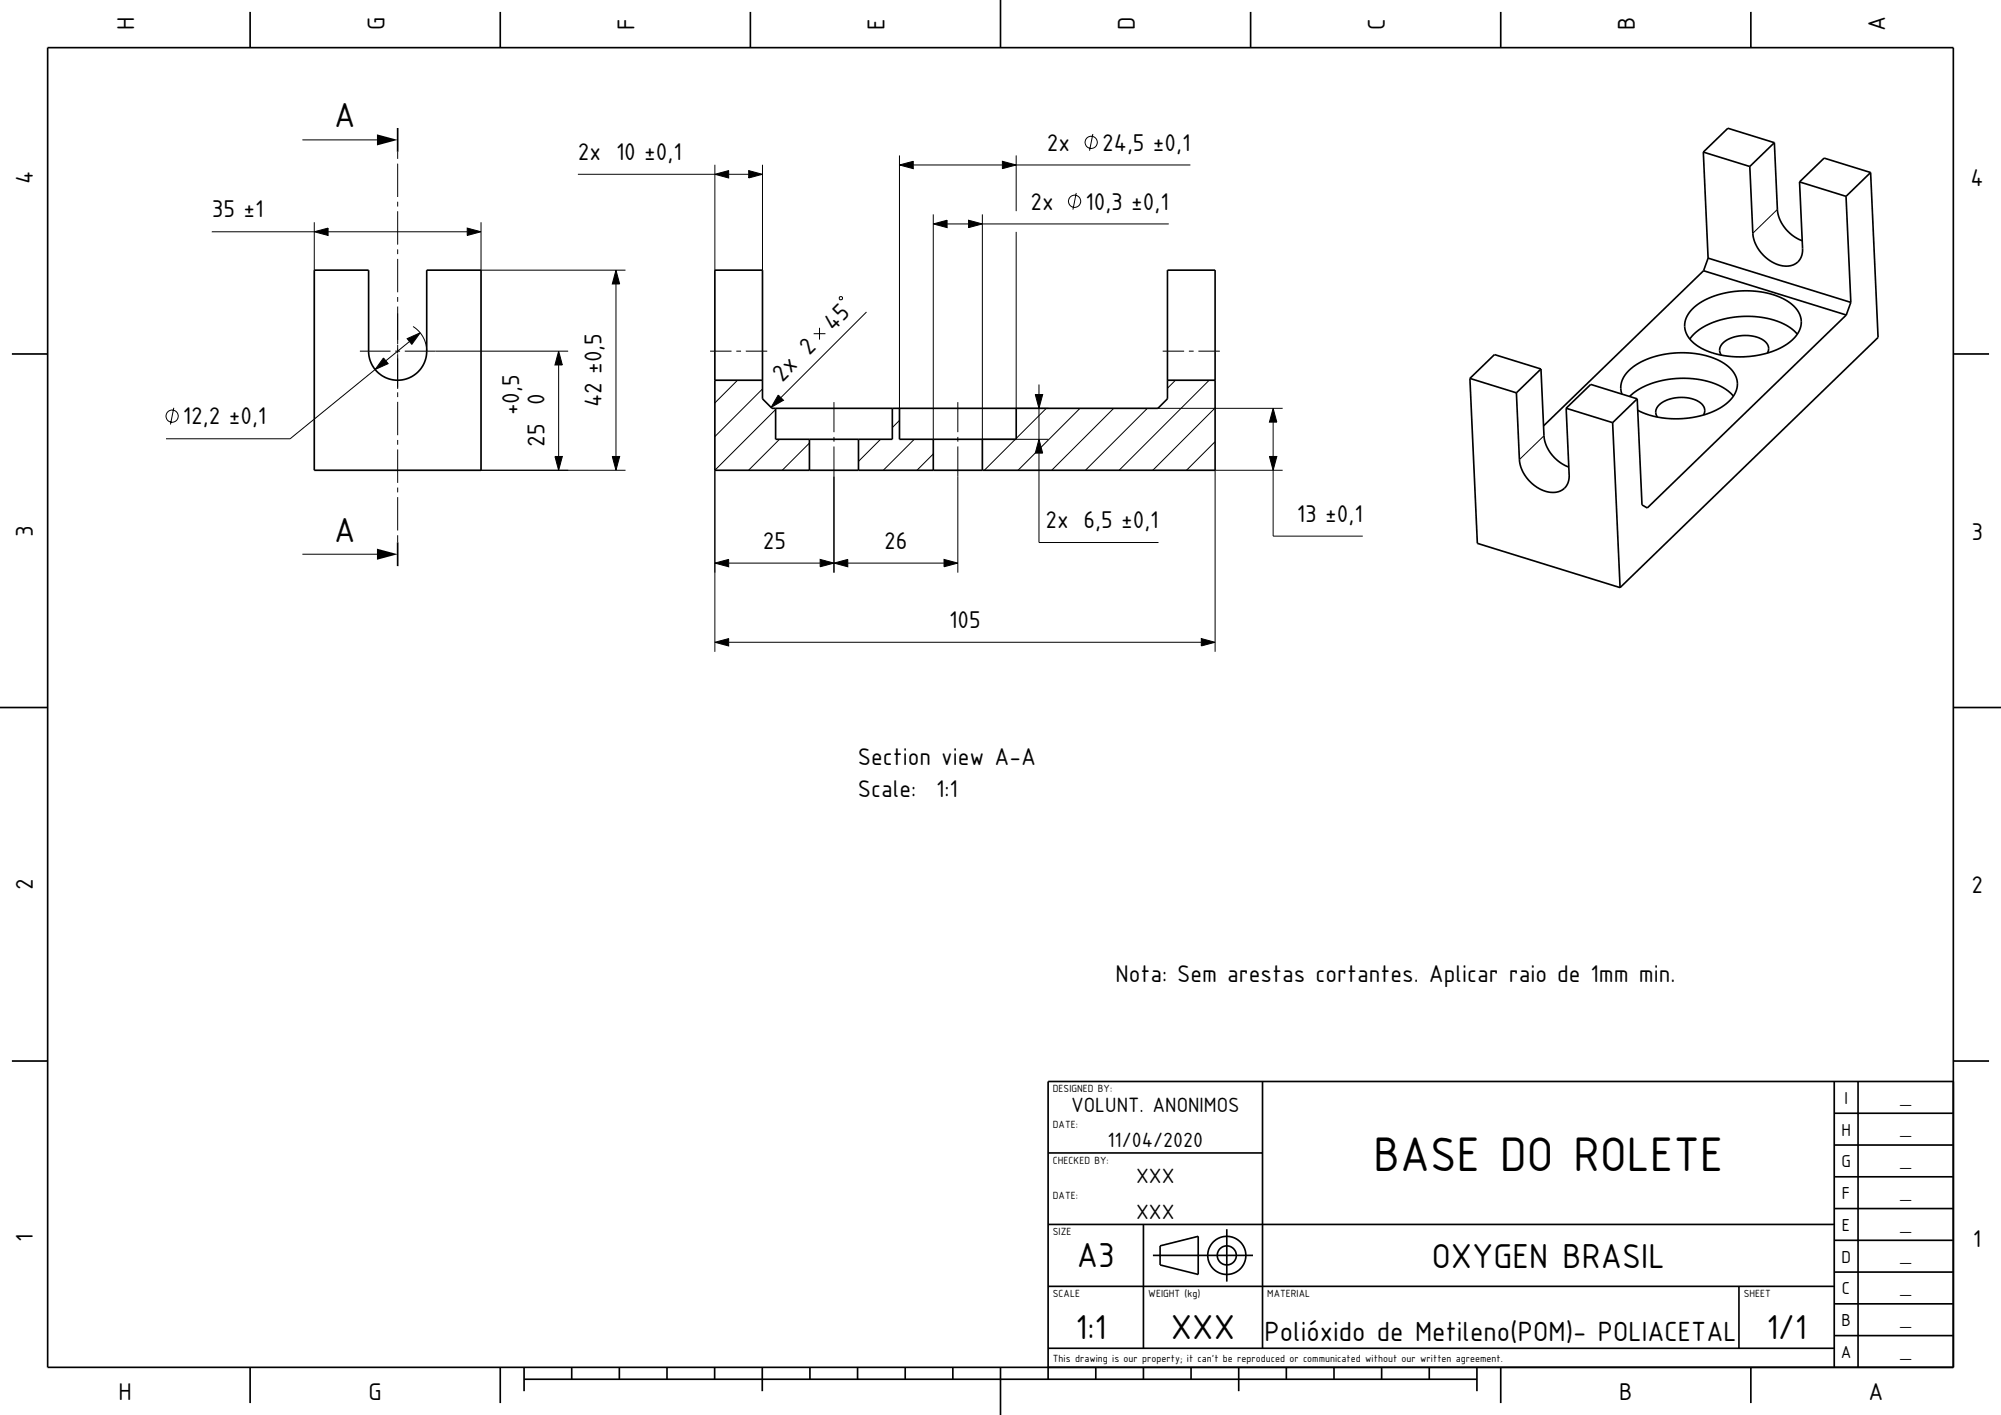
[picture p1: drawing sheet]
<svg xmlns="http://www.w3.org/2000/svg" width="420mm" height="297mm" viewBox="0 0 420 297" stroke-linecap="round" stroke-linejoin="round" font-family="sans-serif">
<g fill="none" stroke="#000" stroke-width=".21">
<path d="M63.5 29.4h15.6M83.5 31.9v1.4M83.5 34.3v7M121.3 36.6h28.7M150 36.6l2.9-.8v1.6zM150 34.6v22.1M152.9 36.6h4.2M157.1 35.8l2.9 .8-2.9 .8zM160 34.6v22.1M188.8 34.6l2.9-.7v1.5zM188.8 32.6v53.1M191.7 34.6h18.7"/>
<path d="M210.4 33.9l2.9 .7-2.9 .8zM213.3 32.6v11.7M213.3 34.6h36.6M229.4 28.1l-.7 3.5M44.5 48.6h21.5M66 48.6l2.9-.7v1.5zM66 46.6v10.1M68.9 48.6h29.2M83.5 42.3v1M83.5 44.3v7M83.5 52.3v1M83.5 54.3v7"/>
<path d="M98.1 47.9l2.9 .7-2.9 .8zM101 46.6v10.1h30.3M129.3 56.7l.8 2.9h-1.6zM129.3 59.6v36.2M195.9 47l2.9-.8v1.6zM195.9 45v47.2M198.8 47h4.5M203.3 46.2l2.9 .8-2.9 .8zM206.2 45v47.2h13.9M206.2 47h39.1M213.3 48.7v37h6.8M225.9 40.5l-.7 3.5"/>
<path d="M373.1 44l-5.2 5M75.5 73.7h6.5M78.7 77.6l-17.8 14.5h-26.1M80.5 75.1l1 1.2-2.8 1.3zM83 73.7h1M83.5 62.3v1M83.5 64.3v7.9M83.5 72.3v1.9M83.5 74.3v7.3M85 73.7h34.3M85.5 71.1l2.7-1.2-1.8 2.4zM86 71.7l-5 4"/>
<path d="M86.7 68.5a6.1 6.1 0 0 1 2.9 5.2M117.3 73.7l.7 2.9h-1.5zM117.3 76.6v19.2M149 73.7h4.5M154.5 73.7h1M154.8 79.8l-4.8 4.8M156.5 73.7h4.5M170.8 70h2.5M172 68.8v2.5M176.2 62.4l.5-.1 .1 .5-.5 .1-.1-.1zM181.9 65.5l-18 18M244 73.7h4.5"/>
<path d="M246.7 79.8l-1.7 1.7M249.5 73.7h1M251.5 73.7h4.5M253.8 79.8l-18.9 18.9M36.5 85.6l-.7 3.5M83.5 82.3v1M83.5 84.3v7M83.5 92.3v1M83.5 94.3v7M101 98.7h30.3M116.5 95.8h1.5l-.7 2.9zM128.5 95.8h1.6l-.8 2.9z"/>
<path d="M160 81.6l-10 10M162.8 86l-12.8 12.7v38.1M163.4 82.9l1 1.1-2.5 1.5zM163.6 92.2l-6.5 6.5M169.9 93l-5.7 5.7M175 84.4v6.3M175 91.7v1M175 93.7v26.5M184.8 92.2l-4.6 4.6M188.8 88.2l-1.5 1.5M191.9 92.2l-6.5 6.5M195.9 95.3l-3.4 3.4"/>
<path d="M201 84.4v6.3M201 91.7v1M201 93.7v26.5M213.1 92.2l-6.5 6.5M217.3 82.8h1.6l-.8 2.9zM218.1 92.2l.8 2.9h-1.6zM218.1 95.1v18.8h25.1M218.1 80.7v2.1M218.1 85.7v6.5M219.6 85.7l-6.3 6.3M226.7 85.7l-13 13M233.8 85.7l-13 13"/>
<path d="M240.8 85.7l-13 13M243 85.7h26.2M255 92.7l-6 6M255 85.6l-13 13.1M266.4 95.8h1.6l-.8 2.9zM267.2 85.7l.8 2.9h-1.6zM267.2 98.7v13.8h18.8M267.2 88.6v7.2M269.2 98.7h-14.2v38.1M324.1 91.5l-5.2 5M63.5 116.3h15.6M83.5 102.3v1"/>
<path d="M83.5 104.3v7M83.5 112.3v1.5M150 118.2l2.9-.8v1.6zM152.9 118.2h19.2M172.1 117.4l2.9 .8-2.9 .8zM175 118.2l2.9-.8v1.6zM177.9 118.2h20.2M198.1 117.4l2.9 .8-2.9 .8zM150 134.8l2.9-.8v1.6zM152.9 134.8h99.2M252.1 134l2.9 .8-2.9 .8z"/>
<circle cx="229" cy="29.9" r="1.28"/>
<circle cx="225.6" cy="42.2" r="1.28"/>
<circle cx="36.1" cy="87.4" r="1.28"/>
</g>
<g fill="none" stroke="#000" stroke-width=".35">
<path d="M10 10h400v277h-400zM52.5 2.5v7.5M105 2.5v7.5M157.5 2.5v7.5M210 0v10M262.5 2.5v7.5M315 2.5v7.5M367.5 2.5v7.5M83.5 26.9v5M357.5 31.9l9.8 3M357.5 31.9l1 22.3M367.3 34.9l.6 14.1a7.7 7.7 0 0 0 7.6 6.8 3.2 3.2 0 0 0 2.9-3.6l-.7-14"/>
<path d="M372.4 29.9l.7 14.1a8 8 0 0 0 5.2 6.5M372.4 29.9l-9.7-3-5.2 5M372.4 29.9l-5.1 5M377.7 38.2l9.8 3M392.6 36.2l-9.7-3-5.2 5M392.6 36.2l1.6 34.6-54.2 52.5M392.6 36.2l-5.1 5M66 56.7h11.4v17a6.1 6.1 0 0 0 6.1 6.1 6.1 6.1 0 0 0 6.1-6.1v-17h11.4v42h-35zM150 56.7h10v27l2 2h81l2-2v-27h10v42h-105zM357.6 56.8l29.9 9.3M357.6 56.8l-33.6 32.6M358.5 54.2l30 9.3"/>
<path d="M358.5 54.2l-.9 2.6M387.5 41.2l1 22.3M2.5 74.3h7.5M150 79.8h10M245 79.8h10M308.5 79.4l9.8 3.1M308.5 79.4l1.6 34.6 29.9 9.3M323.4 77.4l.7 14.1a8 8 0 0 0 5.2 6.5M323.4 77.4l-9.7-3-5.2 5M323.4 77.4l-5.1 5.1M355.2 64.8l2.2-1.6 3.1-1.3 3.5-.7 3.3-.1 3.3 .4 2.8 .8 2.6 1.5 1 .9 .5 .8a4.7 4.7 0 0 1-1.7 6.2l-2.4 1.5-2.8 1-3.2 .6-3.4 .1-3.1-.4-2.8-.9-2.2-1.3-1.5-1.6a4.4 4.4 0 0 1 .8-5.9zM371 74.1a2.15 2.15 0 0 0-1.5-3.1 7.6 7.6 0 0 0-8.1 1.2 1.81 1.81 0 0 0-.1 2.3"/>
<path d="M377.2 70.1l-1.8-1.6-2.6-1.2-3.5-.7-3.7-.2-3.6 .5-3.1 1-2.4 1.4-.9 .8-.9 1.1M387.5 66.1l-41.7 40.5-1.2-.6-1-22.3M388.5 63.5l-1 2.6M410 74.3h7.5M162.8 85.7v6.5h24.5v-6.5M169.9 92.2v6.5M180.2 92.2v6.5M188.8 85.7v6.5h24.5v-6.5M195.9 92.2v6.5M206.2 92.2v6.5M318.3 82.5l.6 14a7.7 7.7 0 0 0 7.5 6.8 3.2 3.2 0 0 0 3-3.6l-.7-14M328.7 85.7l9.8 3"/>
<path d="M338.5 88.7l1.5 34.6M340.4 82.7v-.1a5.1 5.1 0 0 1 2.6-5.7l2.5-1.4 2.9-1 3-.4h3.2l3.1 .5 2.5 .8 2.2 1.3 1.4 1.4a4.6 4.6 0 0 1-1.3 6.5l-1.8 1.2-2.2 1-2.8 .7-2.4 .4h-2.7l-2.7-.4-2.2-.5-1.9-.9M343.6 83.7l-9.7-3-5.2 5M343.6 83.7l-5.1 5M357.6 87.1a2.09 2.09 0 0 0-1.3-3 7.7 7.7 0 0 0-8.3 1.1 1.81 1.81 0 0 0-.1 2.3M363.8 83.1l-1.8-1.6-2.7-1.2-2.9-.7-3.2-.2-3.2 .3-3.3 .8-2.6 1.1-2.1 1.6M83.5 113.8v5M0 148.5h10M410 148.5h10M2.5 222.7h7.5M265 227v56M385 233.7h25"/>
<path d="M385 227v60M390 227v60M410 222.7h7.5M410 227h-190v62.5M220 257h165M220 242h45M240 257v26M257.5 258v11M385 253.7h25M385 247h25M385 240.3h25M220 270h165"/>
<path d="M242 263.5h21M243.5 261.5l8-2v8l-8-2zM365 270v13M385 273.7h25M385 267h25M385 260.3h25M52.5 287v7.5M105 287v7.5M110 289.5h200M110 287v5M120 287v2.5M130 287v2.5"/>
<path d="M140 287v2.5M150 287v2.5M160 287v5M170 287v2.5M180 287v2.5M190 287v2.5M200 287v2.5M210 287v10M220 283h165M230 287v2.5M240 287v2.5M250 287v2.5"/>
<path d="M260 287v5M270 287v2.5M280 287v2.5M290 287v2.5M300 287v2.5M310 287v5M315 287v7.5M367.5 287v7.5M385 280.3h25"/>
<circle cx="257.5" cy="263.5" r="2"/>
<circle cx="257.5" cy="263.5" r="4"/>
</g>
<g fill="#000">
<path d="M79.1 28.2l4.4 1.2-4.4 1.1z" fill-rule="evenodd"/>
<path d="M150 36.6l2.9-.8v1.6z" fill-rule="evenodd"/>
<path d="M157.1 35.8l2.9 .8-2.9 .8z" fill-rule="evenodd"/>
<path d="M188.8 34.6l2.9-.7v1.5z" fill-rule="evenodd"/>
<path d="M210.4 33.9l2.9 .7-2.9 .8z" fill-rule="evenodd"/>
<path d="M66 48.6l2.9-.7v1.5z" fill-rule="evenodd"/>
<path d="M98.1 47.9l2.9 .7-2.9 .8z" fill-rule="evenodd"/>
<path d="M129.3 56.7l.8 2.9h-1.6z" fill-rule="evenodd"/>
<path d="M195.9 47l2.9-.8v1.6z" fill-rule="evenodd"/>
<path d="M203.3 46.2l2.9 .8-2.9 .8z" fill-rule="evenodd"/>
<path d="M80.5 75.1l1 1.2-2.8 1.3z" fill-rule="evenodd"/>
<path d="M85.5 71.1l2.7-1.2-1.8 2.4z" fill-rule="evenodd"/>
<path d="M117.3 73.7l.7 2.9h-1.5z" fill-rule="evenodd"/>
<path d="M116.5 95.8h1.5l-.7 2.9z" fill-rule="evenodd"/>
<path d="M128.5 95.8h1.6l-.8 2.9z" fill-rule="evenodd"/>
<path d="M163.4 82.9l1 1.1-2.5 1.5z" fill-rule="evenodd"/>
<path d="M217.3 82.8h1.6l-.8 2.9z" fill-rule="evenodd"/>
<path d="M218.1 92.2l.8 2.9h-1.6z" fill-rule="evenodd"/>
<path d="M266.4 95.8h1.6l-.8 2.9z" fill-rule="evenodd"/>
<path d="M267.2 85.7l.8 2.9h-1.6z" fill-rule="evenodd"/>
<path d="M79.1 115.2l4.4 1.1-4.4 1.2z" fill-rule="evenodd"/>
<path d="M150 118.2l2.9-.8v1.6z" fill-rule="evenodd"/>
<path d="M172.1 117.4l2.9 .8-2.9 .8z" fill-rule="evenodd"/>
<path d="M175 118.2l2.9-.8v1.6z" fill-rule="evenodd"/>
<path d="M198.1 117.4l2.9 .8-2.9 .8z" fill-rule="evenodd"/>
<path d="M150 134.8l2.9-.8v1.6z" fill-rule="evenodd"/>
<path d="M252.1 134l2.9 .8-2.9 .8z" fill-rule="evenodd"/>
</g>
<text font-size="9.8" x="288.3" y="245.8">BASE DO ROLETE</text>
<g font-size="7">
<text x="70.1" y="26.7">A</text>
<text x="70.1" y="113.7">A</text>
<text x="226" y="266">A3</text>
<text x="300.5" y="266.2">OXYGEN BRASIL</text>
<text x="225.8" y="281">1:1</text>
<text x="245.8" y="281">XXX</text>
<text x="370.8" y="281">1/1</text>
</g>
<text font-size="5.6" x="265.4" y="281.4">Polióxido de Metileno(POM)- POLIACETAL</text>
<g font-size="4.9">
<text x="28.2" y="6.4" transform="rotate(-90 28.2 6.4)">H</text>
<text x="80.7" y="6.4" transform="rotate(-90 80.7 6.4)">G</text>
<text x="133.2" y="6.2" transform="rotate(-90 133.2 6.2)">F</text>
<text x="185.7" y="6.2" transform="rotate(-90 185.7 6.2)">E</text>
<text x="238.2" y="6.4" transform="rotate(-90 238.2 6.4)">D</text>
<text x="290.7" y="6.2" transform="rotate(-90 290.7 6.2)">C</text>
<text x="343.2" y="6.4" transform="rotate(-90 343.2 6.4)">B</text>
<text x="395.7" y="6.6" transform="rotate(-90 395.7 6.6)">A</text>
<text x="121.3" y="33.6">2x 10 ±0,1</text>
<text x="219.8" y="31.6">2x</text>
<text x="231.3" y="31.6">24,5 ±0,1</text>
<text x="6.9" y="38.6" transform="rotate(-90 6.9 38.6)">4</text>
<text x="413.6" y="39.1">4</text>
<text x="44.5" y="45.6">35 ±1</text>
<text x="216.3" y="44">2x</text>
<text x="227.8" y="44">10,3 ±0,1</text>
<text x="174.9" y="69.6" transform="rotate(-45 174.9 69.6)">45</text>
<text x="164.2" y="80.3" transform="rotate(-45 164.2 80.3)">2x 2</text>
<text x="38.4" y="89.1">12,2 ±0,1</text>
<text x="109" y="87.2" transform="rotate(-90 109 87.2)">+0,5</text>
<text x="114.3" y="85.1" transform="rotate(-90 114.3 85.1)">0</text>
<text x="126.3" y="85.5" transform="rotate(-90 126.3 85.5)">42 ±0,5</text>
<text x="114.3" y="93.8" transform="rotate(-90 114.3 93.8)">25</text>
<text x="6.9" y="112.6" transform="rotate(-90 6.9 112.6)">3</text>
<text x="219.4" y="110.9">2x 6,5 ±0,1</text>
<text x="272.2" y="109.5">13 ±0,1</text>
<text x="413.8" y="113.3">3</text>
<text x="160.1" y="115.2">25</text>
<text x="185.6" y="115.2">26</text>
<text x="199.2" y="131.8">105</text>
<text x="180" y="160.7">Section view A-A</text>
<text x="180" y="167.3">Scale:</text>
<text x="196.5" y="167.3">1:1</text>
<text x="6.9" y="186.8" transform="rotate(-90 6.9 186.8)">2</text>
<text x="413.8" y="187.5">2</text>
<text x="234.1" y="206.2">Nota: Sem arestas cortantes. Aplicar raio de 1mm min.</text>
<text x="6.9" y="260.7" transform="rotate(-90 6.9 260.7)">1</text>
<text x="414.1" y="261.7">1</text>
<text x="24.8" y="293.9">H</text>
<text x="77.4" y="293.9">G</text>
<text x="339.8" y="293.9">B</text>
<text x="392.2" y="293.9">A</text>
</g>
<g font-size="4.2">
<text x="224.8" y="233.3">VOLUNT. ANONIMOS</text>
<text x="232.5" y="240.8">11/04/2020</text>
<text x="238.5" y="248.3">XXX</text>
<text x="238.5" y="255.8">XXX</text>
</g>
<g font-size="3.5">
<text x="387.1" y="231.7">I</text>
<text x="386.5" y="238.4">H</text>
<text x="386.5" y="245">G</text>
<text x="386.6" y="251.7">F</text>
<text x="386.6" y="258.4">E</text>
<text x="386.5" y="265">D</text>
<text x="386.6" y="271.7">C</text>
<text x="386.5" y="278.4">B</text>
<text x="386.4" y="285">A</text>
</g>
<g font-size="2.8">
<text x="399.1" y="231.4">_</text>
<text x="399.1" y="238.1">_</text>
<text x="399.1" y="244.8">_</text>
<text x="399.1" y="251.4">_</text>
<text x="399.1" y="258.1">_</text>
<text x="399.1" y="264.8">_</text>
<text x="399.1" y="271.4">_</text>
<text x="399.1" y="278.1">_</text>
<text x="399.1" y="284.8">_</text>
</g>
<g font-size="2.1">
<text x="221" y="229.2">DESIGNED BY:</text>
<text x="221" y="236.7">DATE:</text>
<text x="221" y="244.2">CHECKED BY:</text>
<text x="221" y="251.7">DATE:</text>
<text x="221" y="259.2">SIZE</text>
<text x="221" y="272.2">SCALE</text>
<text x="241" y="272.2">WEIGHT (kg)</text>
<text x="266" y="272.2">MATERIAL</text>
<text x="366" y="272.2">SHEET</text>
<text x="221" y="285.8">This drawing is our property; it can't be reproduced or communicated without our written agreement.</text>
</g>
</svg>
